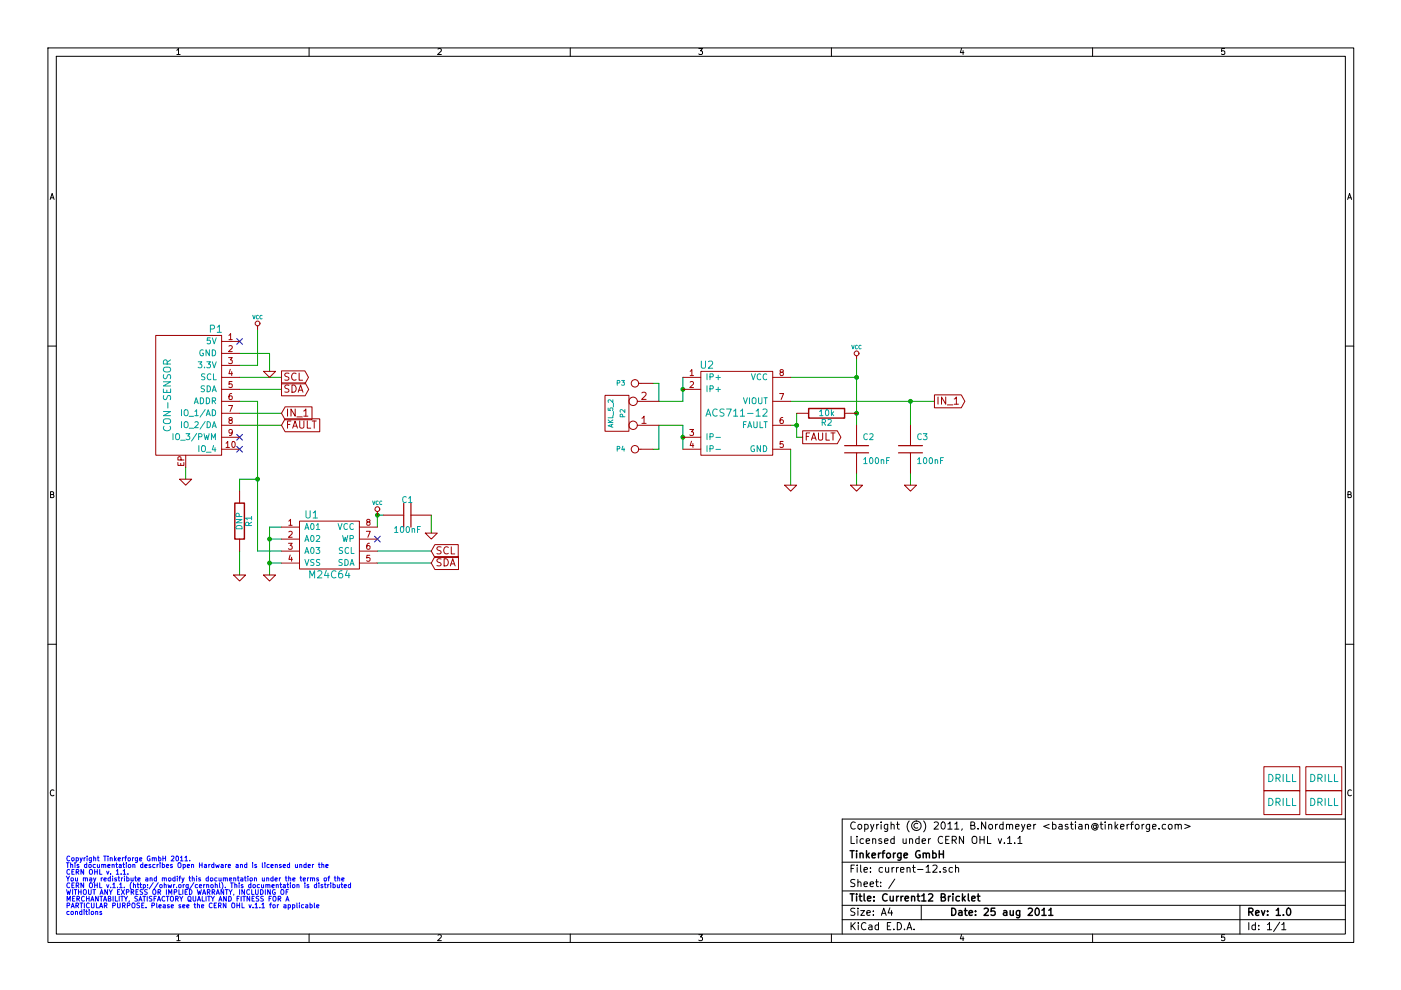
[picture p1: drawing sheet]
EESchema Schematic File Version 2  date Do 25 Aug 2011 13:13:57 CEST
LIBS:power
LIBS:device
LIBS:transistors
LIBS:conn
LIBS:linear
LIBS:regul
LIBS:74xx
LIBS:cmos4000
LIBS:adc-dac
LIBS:memory
LIBS:xilinx
LIBS:special
LIBS:microcontrollers
LIBS:dsp
LIBS:microchip
LIBS:analog_switches
LIBS:motorola
LIBS:texas
LIBS:intel
LIBS:audio
LIBS:interface
LIBS:digital-audio
LIBS:philips
LIBS:display
LIBS:cypress
LIBS:siliconi
LIBS:opto
LIBS:atmel
LIBS:contrib
LIBS:valves
LIBS:tinkerforge
LIBS:current-12-cache
EELAYER 25  0
EELAYER END
$Descr A4 11700 8267
encoding utf-8
Sheet 1 1
Title "Current12 Bricklet"
Date "25 aug 2011"
Rev "1.0"
Comp "Tinkerforge GmbH"
Comment1 "Licensed under CERN OHL v.1.1"
Comment2 "Copyright (©) 2011, B.Nordmeyer <bastian@tinkerforge.com>"
Comment3 ""
Comment4 ""
$EndDescr
Text Notes 550  7200 0    40   ~ 0
Copyright Tinkerforge GmbH 2011.\nThis documentation describes Open Hardware and is licensed under the\nCERN OHL v. 1.1.\nYou may redistribute and modify this documentation under the terms of the\nCERN OHL v.1.1. (http://ohwr.org/cernohl). This documentation is distributed\nWITHOUT ANY EXPRESS OR IMPLIED WARRANTY, INCLUDING OF\nMERCHANTABILITY, SATISFACTORY QUALITY AND FITNESS FOR A\nPARTICULAR PURPOSE. Please see the CERN OHL v.1.1 for applicable\nconditions\n
$Comp
L VCC #PWR01
U 1 1
P 7150 3000
F 0 "#PWR01" H 7150 3100 30  0001 C CNN
F 1 "VCC" H 7150 3100 30  0000 C CNN
	1    7150 3000
	1    0    0    -1  
$EndComp
Wire Wire Line
	6600 3350 7800 3350
Wire Wire Line
	2000 3550 2350 3550
Connection ~ 7150 3450
Wire Wire Line
	2250 3100 2250 2950
Wire Wire Line
	2250 2950 2000 2950
Connection ~ 7600 3350
Wire Wire Line
	7600 3550 7600 3350
Wire Wire Line
	7600 4050 7600 3950
Connection ~ 2150 4000
Wire Wire Line
	2150 4000 2000 4000
Wire Wire Line
	2000 4000 2000 4100
Connection ~ 3150 4300
Wire Wire Line
	3200 4300 3150 4300
Wire Wire Line
	3600 4450 3600 4300
Wire Wire Line
	7150 3150 6600 3150
Wire Wire Line
	6600 4050 6600 3750
Connection ~ 5700 3650
Wire Wire Line
	5700 3750 5700 3550
Connection ~ 5700 3250
Wire Wire Line
	5700 3150 5700 3350
Wire Wire Line
	5500 3200 5500 3350
Wire Wire Line
	5500 3200 5450 3200
Wire Wire Line
	5700 3550 5500 3550
Wire Wire Line
	2000 3450 2350 3450
Wire Wire Line
	3150 4700 3600 4700
Wire Wire Line
	2000 3150 2350 3150
Connection ~ 2250 4500
Wire Wire Line
	2350 4400 2250 4400
Wire Wire Line
	2250 4400 2250 4800
Wire Wire Line
	2250 4700 2350 4700
Wire Wire Line
	1550 4000 1550 3900
Wire Wire Line
	2000 3350 2150 3350
Wire Wire Line
	2150 3350 2150 4600
Wire Wire Line
	2150 4600 2350 4600
Wire Wire Line
	2250 4500 2350 4500
Connection ~ 2250 4700
Wire Wire Line
	2000 3250 2350 3250
Wire Wire Line
	3150 4600 3600 4600
Wire Wire Line
	5500 3350 5700 3350
Wire Wire Line
	5450 3750 5500 3750
Wire Wire Line
	5500 3750 5500 3550
Wire Wire Line
	7150 4050 7150 3950
Wire Wire Line
	7150 3000 7150 3550
Connection ~ 7150 3150
Wire Wire Line
	3150 4300 3150 4400
Wire Wire Line
	2000 4800 2000 4600
Wire Wire Line
	2000 3050 2150 3050
Wire Wire Line
	2150 3050 2150 2750
Wire Wire Line
	6650 3550 6600 3550
Wire Wire Line
	6650 3450 6650 3650
Wire Wire Line
	6650 3650 6700 3650
Connection ~ 6650 3550
Text GLabel 6700 3650 2    60   Output ~ 0
FAULT
Text GLabel 2350 3550 2    60   Input ~ 0
FAULT
$Comp
L ACS711 U2
U 1 1
P 6150 3450
F 0 "U2" H 5900 3850 60  0000 C CNN
F 1 "ACS711-12" H 6150 3450 60  0000 C CNN
F 2 "SOIC8" H 6150 3450 60  0001 C CNN
	1    6150 3450
	1    0    0    -1  
$EndComp
$Comp
L R R2
U 1 1
P 6900 3450
F 0 "R2" V 6980 3450 50  0000 C CNN
F 1 "10k" V 6900 3450 50  0000 C CNN
F 2 "0603" H 6900 3450 60  0001 C CNN
	1    6900 3450
	0    1    1    0   
$EndComp
NoConn ~ 2000 2850
$Comp
L GND #PWR02
U 1 1
P 7600 4050
F 0 "#PWR02" H 7600 4050 30  0001 C CNN
F 1 "GND" H 7600 3980 30  0001 C CNN
	1    7600 4050
	1    0    0    -1  
$EndComp
$Comp
L C C3
U 1 1
P 7600 3750
F 0 "C3" H 7650 3850 50  0000 L CNN
F 1 "100nF" H 7650 3650 50  0000 L CNN
F 2 "0603" H 7600 3750 60  0001 C CNN
	1    7600 3750
	1    0    0    -1  
$EndComp
$Comp
L GND #PWR03
U 1 1
P 2000 4800
F 0 "#PWR03" H 2000 4800 30  0001 C CNN
F 1 "GND" H 2000 4730 30  0001 C CNN
	1    2000 4800
	1    0    0    -1  
$EndComp
$Comp
L R R1
U 1 1
P 2000 4350
F 0 "R1" V 2080 4350 50  0000 C CNN
F 1 "DNP" V 2000 4350 50  0000 C CNN
F 2 "0603" H 2000 4350 60  0001 C CNN
	1    2000 4350
	1    0    0    -1  
$EndComp
$Comp
L GND #PWR04
U 1 1
P 3600 4450
F 0 "#PWR04" H 3600 4450 30  0001 C CNN
F 1 "GND" H 3600 4380 30  0001 C CNN
	1    3600 4450
	1    0    0    -1  
$EndComp
NoConn ~ 3150 4500
$Comp
L GND #PWR05
U 1 1
P 7150 4050
F 0 "#PWR05" H 7150 4050 30  0001 C CNN
F 1 "GND" H 7150 3980 30  0001 C CNN
	1    7150 4050
	1    0    0    -1  
$EndComp
$Comp
L GND #PWR06
U 1 1
P 6600 4050
F 0 "#PWR06" H 6600 4050 30  0001 C CNN
F 1 "GND" H 6600 3980 30  0001 C CNN
	1    6600 4050
	1    0    0    -1  
$EndComp
$Comp
L DRILL U3
U 1 1
P 10700 6500
F 0 "U3" H 10750 6550 60  0001 C CNN
F 1 "DRILL" H 10700 6500 60  0000 C CNN
F 2 "Drill" H 10700 6500 60  0001 C CNN
	1    10700 6500
	1    0    0    -1  
$EndComp
$Comp
L DRILL U4
U 1 1
P 10700 6700
F 0 "U4" H 10750 6750 60  0001 C CNN
F 1 "DRILL" H 10700 6700 60  0000 C CNN
F 2 "Drill" H 10700 6700 60  0001 C CNN
	1    10700 6700
	1    0    0    -1  
$EndComp
$Comp
L DRILL U6
U 1 1
P 11050 6700
F 0 "U6" H 11100 6750 60  0001 C CNN
F 1 "DRILL" H 11050 6700 60  0000 C CNN
F 2 "Drill" H 11050 6700 60  0001 C CNN
	1    11050 6700
	1    0    0    -1  
$EndComp
$Comp
L DRILL U5
U 1 1
P 11050 6500
F 0 "U5" H 11100 6550 60  0001 C CNN
F 1 "DRILL" H 11050 6500 60  0000 C CNN
F 2 "Drill" H 11050 6500 60  0001 C CNN
	1    11050 6500
	1    0    0    -1  
$EndComp
$Comp
L CONN_2 P2
U 1 1
P 5150 3450
F 0 "P2" V 5100 3450 40  0000 C CNN
F 1 "AKL_5_2" V 5200 3450 40  0000 C CNN
F 2 "AKL_5_2" H 5150 3450 60  0001 C CNN
	1    5150 3450
	-1   0    0    1   
$EndComp
$Comp
L CONN_1 P3
U 1 1
P 5300 3200
F 0 "P3" H 5380 3200 40  0000 L CNN
F 1 "CONN_1" H 5300 3255 30  0001 C CNN
F 2 "CONN_1" H 5300 3200 60  0001 C CNN
	1    5300 3200
	-1   0    0    1   
$EndComp
$Comp
L CONN_1 P4
U 1 1
P 5300 3750
F 0 "P4" H 5380 3750 40  0000 L CNN
F 1 "CONN_1" H 5300 3805 30  0001 C CNN
F 2 "CONN_1" H 5300 3750 60  0001 C CNN
	1    5300 3750
	-1   0    0    1   
$EndComp
NoConn ~ 2000 3650
NoConn ~ 2000 3750
$Comp
L C C2
U 1 1
P 7150 3750
F 0 "C2" H 7200 3850 50  0000 L CNN
F 1 "100nF" H 7200 3650 50  0000 L CNN
F 2 "0603" H 7150 3750 60  0001 C CNN
	1    7150 3750
	1    0    0    -1  
$EndComp
$Comp
L C C1
U 1 1
P 3400 4300
F 0 "C1" V 3500 4300 50  0000 L CNN
F 1 "100nF" V 3250 4300 50  0000 L CNN
F 2 "0603" H 3400 4300 60  0001 C CNN
	1    3400 4300
	0    -1   -1   0   
$EndComp
Text GLabel 7800 3350 2    60   Output ~ 0
IN_1
Text GLabel 2350 3450 2    60   Input ~ 0
IN_1
Text GLabel 3600 4700 2    60   Input ~ 0
SDA
Text GLabel 3600 4600 2    60   Input ~ 0
SCL
Text GLabel 2350 3250 2    60   Output ~ 0
SDA
Text GLabel 2350 3150 2    60   Output ~ 0
SCL
$Comp
L VCC #PWR07
U 1 1
P 3150 4300
F 0 "#PWR07" H 3150 4400 30  0001 C CNN
F 1 "VCC" H 3150 4400 30  0000 C CNN
	1    3150 4300
	1    0    0    -1  
$EndComp
$Comp
L GND #PWR08
U 1 1
P 2250 4800
F 0 "#PWR08" H 2250 4800 30  0001 C CNN
F 1 "GND" H 2250 4730 30  0001 C CNN
	1    2250 4800
	1    0    0    -1  
$EndComp
$Comp
L CAT24C U1
U 1 1
P 2750 4800
F 0 "U1" H 2600 5300 60  0000 C CNN
F 1 "M24C64" H 2750 4800 60  0000 C CNN
F 2 "TSSOP8" H 2750 4800 60  0001 C CNN
	1    2750 4800
	1    0    0    -1  
$EndComp
$Comp
L VCC #PWR09
U 1 1
P 2150 2750
F 0 "#PWR09" H 2150 2850 30  0001 C CNN
F 1 "VCC" H 2150 2850 30  0000 C CNN
	1    2150 2750
	1    0    0    -1  
$EndComp
$Comp
L GND #PWR010
U 1 1
P 2250 3100
F 0 "#PWR010" H 2250 3100 30  0001 C CNN
F 1 "GND" H 2250 3030 30  0001 C CNN
	1    2250 3100
	1    0    0    -1  
$EndComp
$Comp
L GND #PWR011
U 1 1
P 1550 4000
F 0 "#PWR011" H 1550 4000 30  0001 C CNN
F 1 "GND" H 1550 3930 30  0001 C CNN
	1    1550 4000
	1    0    0    -1  
$EndComp
$Comp
L CON-SENSOR P1
U 1 1
P 1550 3300
F 0 "P1" H 1300 3850 60  0000 C CNN
F 1 "CON-SENSOR" V 1700 3300 60  0000 C CNN
F 2 "CON-SENSOR" H 1550 3300 60  0001 C CNN
	1    1550 3300
	-1   0    0    -1  
$EndComp
$EndSCHEMATC
